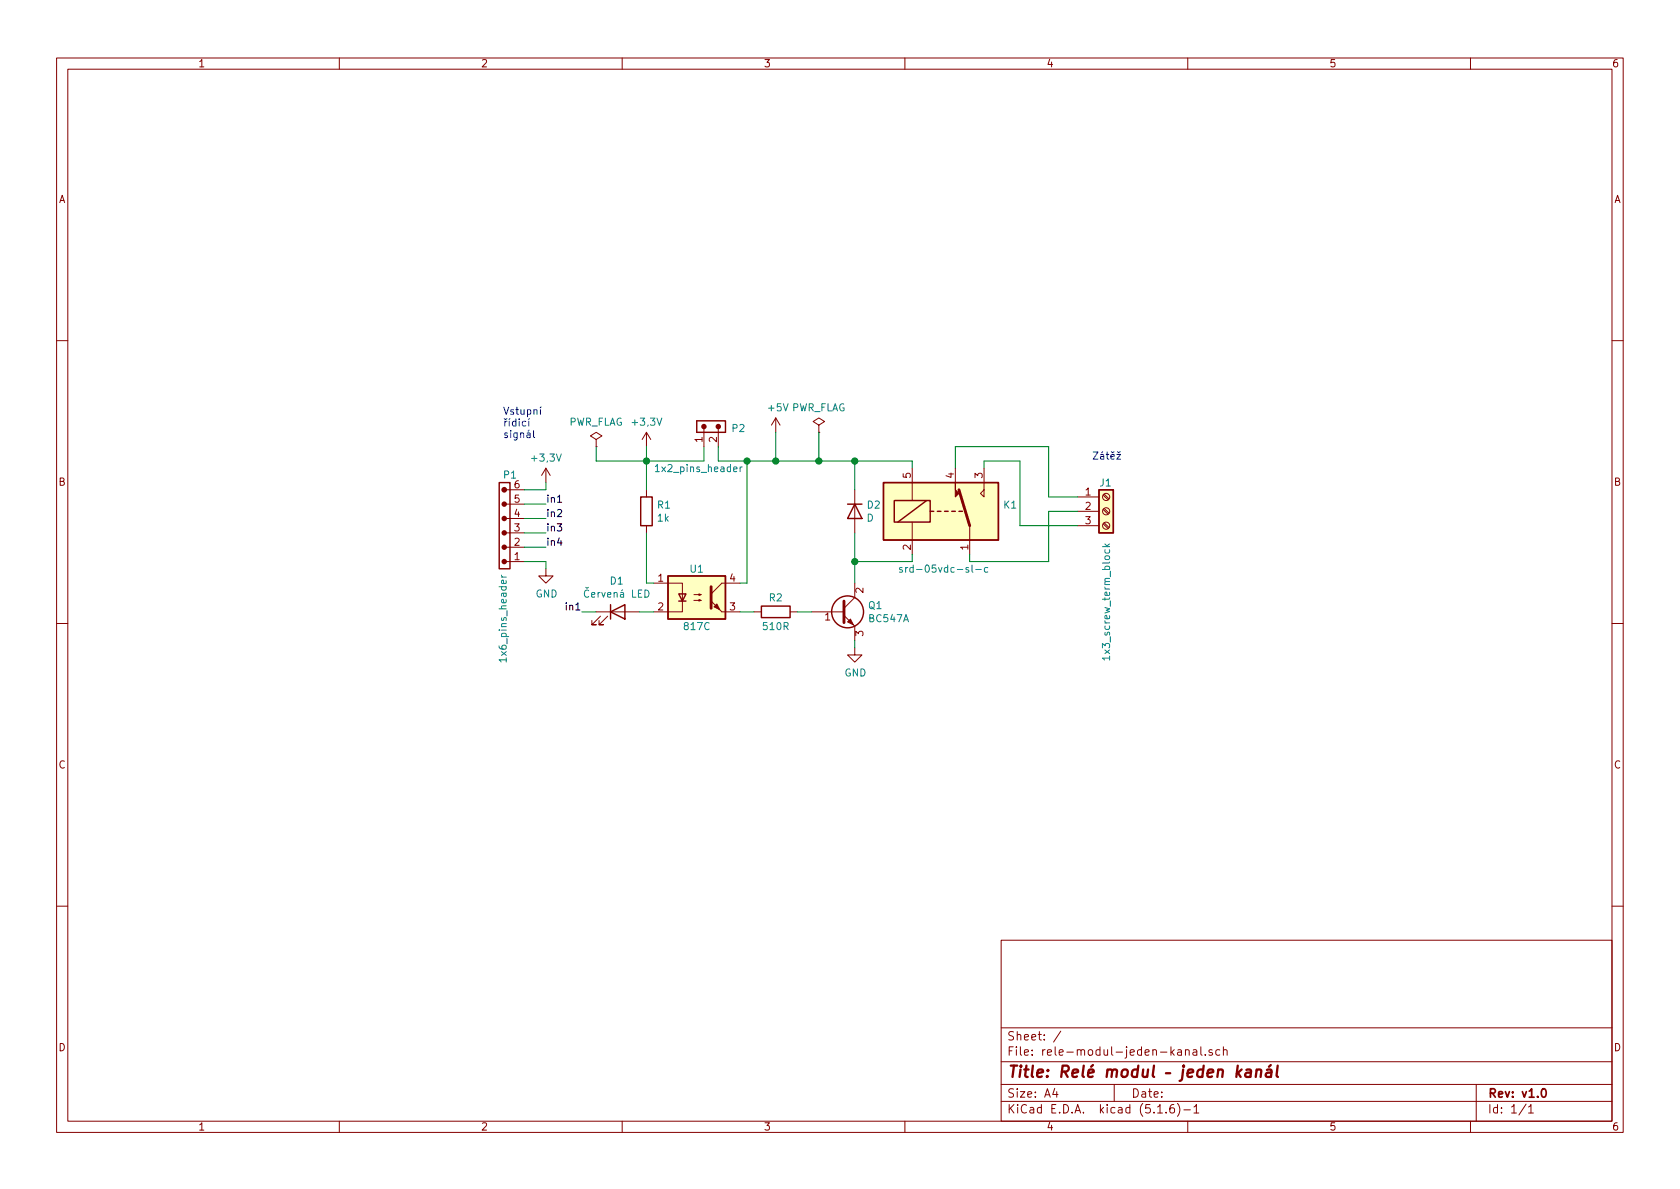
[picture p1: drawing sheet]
EESchema Schematic File Version 4
EELAYER 30 0
EELAYER END
$Descr A4 11693 8268
encoding utf-8
Sheet 1 1
Title "Relé modul – jeden kanál"
Date ""
Rev "v1.0"
Comp ""
Comment1 ""
Comment2 ""
Comment3 ""
Comment4 ""
$EndDescr
$Comp
L connector_rl:1x3_screw_term_block J1
U 1 1
P 7700 3550
F 0 "J1" H 7650 3750 50  0000 L CNN
F 1 "1x3_screw_term_block" V 7700 2500 50  0000 L CNN
F 2 "" H 7700 3550 50  0001 C CNN
F 3 "~" H 7700 3550 50  0001 C CNN
	1    7700 3550
	1    0    0    -1  
$EndComp
$Comp
L Isolator:PC817 U1
U 1 1
P 4850 4150
F 0 "U1" H 4850 4350 50  0000 C CNN
F 1 "817C" H 4850 3950 50  0000 C CNN
F 2 "Package_DIP:DIP-4_W7.62mm" H 4650 3950 50  0001 L CIN
F 3 "http://www.soselectronic.cz/a_info/resource/d/pc817.pdf" H 4850 4150 50  0001 L CNN
	1    4850 4150
	1    0    0    -1  
$EndComp
$Comp
L rele-modul-jeden-kanal-rescue:1x6_pins_header_rl-connectors_rl P1
U 1 1
P 3500 3700
F 0 "P1" V 3900 3650 50  0000 C CNN
F 1 "1x6_pins_header" H 2900 3700 50  0000 C CNN
F 2 "" H 3500 3700 50  0001 C CNN
F 3 "" H 3500 3700 50  0001 C CNN
	1    3500 3700
	0    -1   -1   0   
$EndComp
$Comp
L Device:D D2
U 1 1
P 5950 3550
F 0 "D2" V 5904 3630 50  0000 L CNN
F 1 "D" V 5995 3630 50  0000 L CNN
F 2 "" H 5950 3550 50  0001 C CNN
F 3 "~" H 5950 3550 50  0001 C CNN
	1    5950 3550
	0    1    1    0   
$EndComp
$Comp
L Device:R R2
U 1 1
P 5400 4250
F 0 "R2" V 5300 4250 50  0000 C CNN
F 1 "510R" V 5500 4250 50  0000 C CNN
F 2 "" V 5330 4250 50  0001 C CNN
F 3 "~" H 5400 4250 50  0001 C CNN
	1    5400 4250
	0    1    1    0   
$EndComp
$Comp
L Device:R R1
U 1 1
P 4500 3550
F 0 "R1" H 4570 3596 50  0000 L CNN
F 1 "1k" H 4570 3505 50  0000 L CNN
F 2 "" V 4430 3550 50  0001 C CNN
F 3 "~" H 4500 3550 50  0001 C CNN
	1    4500 3550
	1    0    0    -1  
$EndComp
$Comp
L rele-modul-jeden-kanal-rescue:1x2_pins_header_rl-connectors_rl P2
U 1 1
P 4950 2950
F 0 "P2" H 5088 2929 50  0000 L CNN
F 1 "1x2_pins_header" H 4550 2650 50  0000 L CNN
F 2 "" H 5000 2950 50  0001 C CNN
F 3 "" H 5000 2950 50  0001 C CNN
	1    4950 2950
	1    0    0    -1  
$EndComp
$Comp
L Device:Q_NPN_BCE Q1
U 1 1
P 5850 4250
F 0 "Q1" H 6040 4296 50  0000 L CNN
F 1 "BC547A" H 6040 4205 50  0000 L CNN
F 2 "" H 6050 4350 50  0001 C CNN
F 3 "~" H 5850 4250 50  0001 C CNN
	1    5850 4250
	1    0    0    -1  
$EndComp
Wire Wire Line
	6350 3850 6350 3900
Wire Wire Line
	6350 3900 5950 3900
Wire Wire Line
	5950 3900 5950 3700
Wire Wire Line
	5950 4050 5950 3900
Connection ~ 5950 3900
Wire Wire Line
	5950 3400 5950 3200
Wire Wire Line
	5950 3200 6350 3200
Wire Wire Line
	6350 3200 6350 3250
Wire Wire Line
	5550 4250 5650 4250
Wire Wire Line
	5250 4250 5150 4250
Wire Wire Line
	5150 4050 5200 4050
Wire Wire Line
	5200 4050 5200 3200
Connection ~ 5950 3200
Wire Wire Line
	5200 3200 5400 3200
Wire Wire Line
	4550 4050 4500 4050
Wire Wire Line
	4500 4050 4500 3700
Wire Wire Line
	5000 3100 5000 3200
Wire Wire Line
	5000 3200 5200 3200
Connection ~ 5200 3200
Wire Wire Line
	4500 3400 4500 3200
Wire Wire Line
	4500 3200 4900 3200
Wire Wire Line
	4900 3100 4900 3200
$Comp
L rele-modul-jeden-kanal-rescue:LED-diodes_rl D1
U 1 1
P 4300 4250
F 0 "D1" H 4293 4467 50  0000 C CNN
F 1 "Červená LED" H 4293 4376 50  0000 C CNN
F 2 "" H 4300 4250 50  0001 C CNN
F 3 "~" H 4300 4250 50  0001 C CNN
	1    4300 4250
	1    0    0    -1  
$EndComp
Wire Wire Line
	4450 4250 4550 4250
Wire Wire Line
	6750 3850 6750 3900
Wire Wire Line
	6750 3900 7300 3900
Wire Wire Line
	7300 3900 7300 3550
Wire Wire Line
	7300 3550 7500 3550
Wire Wire Line
	6650 3250 6650 3100
Wire Wire Line
	6650 3100 7300 3100
Wire Wire Line
	7300 3100 7300 3450
Wire Wire Line
	7300 3450 7500 3450
Wire Wire Line
	7100 3650 7500 3650
$Comp
L Relay:SANYOU_SRD_Form_C K1
U 1 1
P 6550 3550
F 0 "K1" H 6980 3596 50  0000 L CNN
F 1 "srd-05vdc-sl-c" H 6250 3150 50  0000 L CNN
F 2 "Relay_THT:Relay_SPDT_SANYOU_SRD_Series_Form_C" H 7000 3500 50  0001 L CNN
F 3 "http://www.sanyourelay.ca/public/products/pdf/SRD.pdf" H 6550 3550 50  0001 C CNN
	1    6550 3550
	1    0    0    -1  
$EndComp
Wire Wire Line
	6850 3250 6850 3200
Wire Wire Line
	6850 3200 7100 3200
Wire Wire Line
	7100 3200 7100 3650
$Comp
L power:GND #PWR0101
U 1 1
P 5950 4500
F 0 "#PWR0101" H 5950 4250 50  0001 C CNN
F 1 "GND" H 5955 4327 50  0000 C CNN
F 2 "" H 5950 4500 50  0001 C CNN
F 3 "" H 5950 4500 50  0001 C CNN
	1    5950 4500
	1    0    0    -1  
$EndComp
Wire Wire Line
	5950 4500 5950 4450
Wire Wire Line
	3650 3900 3800 3900
Wire Wire Line
	3650 3800 3800 3800
Wire Wire Line
	3650 3700 3800 3700
Wire Wire Line
	3650 3600 3800 3600
Wire Wire Line
	3650 3500 3800 3500
Text Label 3800 3500 0    50   ~ 0
in1
Text Label 3800 3600 0    50   ~ 0
in2
Text Label 3800 3700 0    50   ~ 0
in3
Text Label 3800 3800 0    50   ~ 0
in4
$Comp
L power:GND #PWR0102
U 1 1
P 3800 3950
F 0 "#PWR0102" H 3800 3700 50  0001 C CNN
F 1 "GND" H 3805 3777 50  0000 C CNN
F 2 "" H 3800 3950 50  0001 C CNN
F 3 "" H 3800 3950 50  0001 C CNN
	1    3800 3950
	1    0    0    -1  
$EndComp
Wire Wire Line
	3800 3950 3800 3900
Wire Wire Line
	4150 4250 4050 4250
Text Label 4050 4250 2    50   ~ 0
in1
Text Notes 3500 3050 0    50   ~ 0
Vstupní\nřídicí\nsignál
$Comp
L power:+5V #PWR0103
U 1 1
P 5400 3000
F 0 "#PWR0103" H 5400 2850 50  0001 C CNN
F 1 "+5V" H 5415 3173 50  0000 C CNN
F 2 "" H 5400 3000 50  0001 C CNN
F 3 "" H 5400 3000 50  0001 C CNN
	1    5400 3000
	1    0    0    -1  
$EndComp
$Comp
L rele-modul-jeden-kanal-rescue:+3,3V-power_rl #PWR2
U 1 1
P 4500 3100
F 0 "#PWR2" H 4510 3040 50  0001 C CNN
F 1 "+3,3V" H 4500 3273 50  0000 C CNN
F 2 "" H 4500 3100 50  0001 C CNN
F 3 "" H 4500 3100 50  0001 C CNN
	1    4500 3100
	1    0    0    -1  
$EndComp
Wire Wire Line
	4500 3200 4500 3100
Connection ~ 4500 3200
$Comp
L power:PWR_FLAG #FLG0101
U 1 1
P 4150 3100
F 0 "#FLG0101" H 4150 3175 50  0001 C CNN
F 1 "PWR_FLAG" H 4150 3273 50  0000 C CNN
F 2 "" H 4150 3100 50  0001 C CNN
F 3 "~" H 4150 3100 50  0001 C CNN
	1    4150 3100
	1    0    0    -1  
$EndComp
$Comp
L rele-modul-jeden-kanal-rescue:+3,3V-power_rl #PWR1
U 1 1
P 3800 3350
F 0 "#PWR1" H 3810 3290 50  0001 C CNN
F 1 "+3,3V" H 3800 3523 50  0000 C CNN
F 2 "" H 3800 3350 50  0001 C CNN
F 3 "" H 3800 3350 50  0001 C CNN
	1    3800 3350
	1    0    0    -1  
$EndComp
Wire Wire Line
	3650 3400 3800 3400
Wire Wire Line
	3800 3350 3800 3400
Wire Wire Line
	4500 3200 4150 3200
Wire Wire Line
	4150 3100 4150 3200
$Comp
L power:PWR_FLAG #FLG0102
U 1 1
P 5700 3000
F 0 "#FLG0102" H 5700 3075 50  0001 C CNN
F 1 "PWR_FLAG" H 5700 3173 50  0000 C CNN
F 2 "" H 5700 3000 50  0001 C CNN
F 3 "~" H 5700 3000 50  0001 C CNN
	1    5700 3000
	1    0    0    -1  
$EndComp
Wire Wire Line
	5400 3000 5400 3200
Connection ~ 5400 3200
Wire Wire Line
	5400 3200 5700 3200
Wire Wire Line
	5700 3000 5700 3200
Connection ~ 5700 3200
Wire Wire Line
	5700 3200 5950 3200
Text Notes 7600 3200 0    50   ~ 0
Zátěž
$EndSCHEMATC
